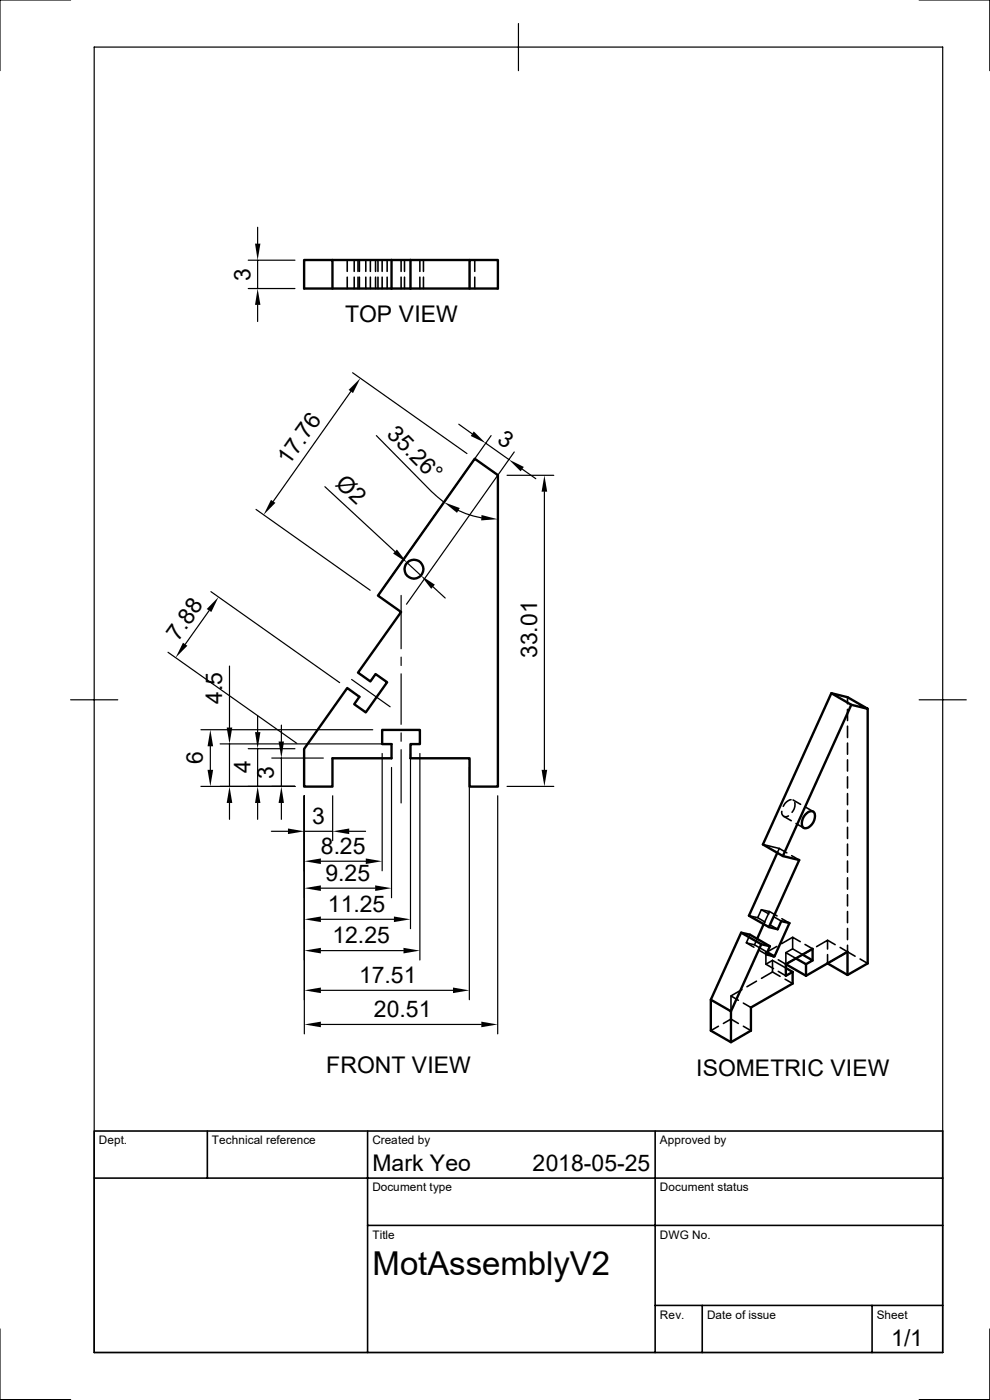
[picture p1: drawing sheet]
<svg xmlns="http://www.w3.org/2000/svg" width="210mm" height="297mm" viewBox="0 0 210 297" stroke-linecap="round" stroke-linejoin="round" font-family="sans-serif">
<g fill="none" stroke="#000" stroke-width=".51">
<path d="M70.5 55.2h29.1M83.1 55.2v6M87.1 55.2v6M70.5 61.2v-6h-6v6h18.6M83.1 61.2h4M87.1 61.2h18.5v-6h-6v6M100.7 97.3l4.9 3.5v66.1h-6v-6h-12.5v-3h2v-3h-8v3h2v3h-12.6v6h-6v-8l9.2-12.9 2.5 1.8-1.1 1.6 2.5 1.7 4.5-6.4-2.4-1.7-1.1 1.6-2.7-1.9 9.2-12.9-4.9-3.4zM176.4 147.1l4.2 2.4-14.5 32.1M180.6 149.5l3.5 .9-4.3-2.5-3.4-.8-14.6 32.1 4.3 2.4 3.4 .9-6.4 14.2M184.1 150.4v54l-4.3 2.4-4.2-2.5M170.8 172.9a1.29 1.29 0 0 1 1.9-.5 2.56 2.56 0 0 1-1.9 3.3 .98 .98 0 0 1-.7-1.4zM157.2 197.9l4.3 2.4-6.4 14.2"/>
<path d="M162 196l-1.4 3.2M164.9 180.9l-6 13.4 4.2 2.4 1.9 .4 .7-1.7 1.8 .4-3.2 7.1-1.5-.9M150.8 212.1l4.3 2.4v6.6M161.5 200.3l1.8 .4M164.3 202.9l-1.7-.4 .7-1.8-4.2-2.4-1.9-.4-6.4 14.2v6.6l4.3 2.4 4.2-2.4v-5l8.8-5v-2.5M166.7 205.4l1.4 .8M166.7 204.6l4.3 2.4M166.7 204.6v2.4l1.4-.8M168.8 203.3l2.2 1.3v2.4M170.3 202.5l2.1 1.3-1.4 .8M172.4 203.8v-2.5l-5.7 3.3M179.8 206.8v-4.9l-8.8 5.1"/>
<circle cx="87.8" cy="120.8" r="2"/>
</g>
<g fill="none" stroke="#000" stroke-width=".34">
<path d="M73.7 55.2v2.4M73.7 58.8v2.4M75.1 55.2v2.4M75.1 58.8v2.4M75.9 55.2v2.4M75.9 58.8v2.4M76.2 55.2v2.4M76.2 58.8v2.4M77.6 55.2v2.4M77.6 58.8v2.4M78.6 55.2v2.4M78.6 58.8v2.4"/>
<path d="M79.7 55.2v2.4M79.7 58.8v2.4M80.2 55.2v2.4M80.2 58.8v2.4M81.1 55.2v2.4M81.1 58.8v2.4M82.1 55.2v2.4M82.1 58.8v2.4M85.1 55.2v2.4M85.1 58.8v2.4M85.8 55.2v2.4M85.8 58.8v2.4"/>
<path d="M89.1 55.2v2.4M89.1 58.8v2.4M89.8 55.2v2.4M89.8 58.8v2.4M100.7 55.2v2.4M100.7 58.8v2.4M179.8 147.9v1.4M179.8 150.5v2.4M179.8 154.1v2.4M179.8 157.6v2.4M161.8 179.2l3.5 .8M165.9 172.1a.89 .89 0 0 0 .3 1 .89 .89 0 0 0 1.1 0"/>
<path d="M166.2 173.2l1.7 .9M167.8 169.7h-.2a2.56 2.56 0 0 0-1.4 1.4M168.2 169.7l1.6 .9M168.6 170.3a2.48 2.48 0 0 1-.6 2M168.9 174.7l1.6 .9M170.9 171.2l1.6 1M179.8 161.2v2.4M179.8 164.8v2.4M179.8 168.4v2.3M179.8 171.9v2.4M179.8 175.5v2.4M179.8 179.1v2.4"/>
<path d="M158.9 194.3l1.8 .4 .8-1.7 1.7 .4-1.2 2.6M159.1 198.3l-.8 1.7 1.8 .4 .5-1.2M160.7 194.7l1.6 .9M161.5 193l1.6 .9M163.2 193.4l1.6 .9M163.4 196.2l1.6 .9M164.1 194.5l1.6 .9M165.3 180l-.4 .9M165.3 180l1.6 .9M165.9 194.9l1.6 .9M167.9 181.5l1.6 1M168.1 198.8l-2.3 1.4"/>
<path d="M169.8 199.8l-1.7-1v2.5M175.6 199.5l1.6 .9M179.8 182.7v2.3M179.8 186.2v2.4M179.8 189.8v2.4M179.8 193.4v2.3M179.8 197v2.3M152.4 217.7l-1.6 1M153.5 217.1l1.6-.9 1.5 .9M155.1 211.3l1.5 .9M157.4 209.9l-2.3 1.4v3.2M157.7 212.8l1.6 .9"/>
<path d="M157.7 217.7l1.6 1M158.3 200l1.6 1M160.1 200.4l2.7 1.6M160.5 208.2l-2 1.1M161 201.5l1.6 1M162.5 202.1v2.5l1.6 .9M162.5 202.1l1.6 .9M163.9 206.2l1.6 .9M163.9 203.8v2.4M163.9 203.8l2.8 1.6M163.9 203.8l-1.4 .8M163.9 206.2l-2.4 1.4"/>
<path d="M164.8 200.8l-2.3 1.3M165.1 203.6l1.6 1M165.1 206.1l1.6 .9M166.5 207.7l1.6 1M166.7 202.1l1.4-.8 2.2 1.2M168.8 203.3l-2.1-1.2v2.5M169.1 203.2l-2.4 1.4M170.8 200.4l1.6 .9M172.2 201.4l-2.1 1.2M173.2 200.8l2.4-1.3v1.8M175.6 202.5v1.8M177.2 203.5l-1.6 .9"/>
<path d="M178.2 201l1.6 .9M179.8 200.5v1.4M179.8 201.9l-1.6 1M179.8 201.9l1.6 1M182.5 203.5l1.6 .9M20 239.9h180v47h-180zM44 239.9v10M78 239.9v47M139 239.9v47M20 249.9h180M78 260h122M139 276.9h61"/>
<path d="M149 276.9v10M185 276.9v10"/>
</g>
<g fill="none" stroke="#000" stroke-width=".25">
<path d="M15 0h-15v15M20 10h180v276.9h-180zM110 5v10M195 0h15v15M52.7 55.2h9.9M54.7 48.2v3.5M54.7 55.2v6M52.7 61.2h9.9M54.7 64.7v3.5M74.8 79.1l24.3 17.1M74.4 83.1l-16.4 23.3M79.8 92.4l11.7 11.9 2.7 2.3"/>
<path d="M97.3 90l2.9 2M103 94l4.9 3.5M104.2 92.4l-22.9 32.3M109.1 95.9l-22.9 32.3M110.8 99.5l2.9 2.1M54.3 108.1l24.2 17.1M68.9 103.3l14.9 13.7M86.4 119.4l2.9 2.7M97.2 108.3l1.6 .7 3.3 .9M107.6 100.8h9.9M115.5 104.3v59M35.6 138.4l27.3 19.3"/>
<path d="M44.4 129.5l-5.1 7.2M44.7 125.5l27.4 19.3M85.1 126.3v11.3M85.1 139.4v1.8M91.9 124.5l2.5 2.4M15 148.5h10M42.6 154.8h36.5M44.6 158.3v5M46.7 157.8h34.4M48.7 141.3v13M48.7 157.8v9M52.7 158.8h9.9"/>
<path d="M54.7 151.8v3.5M54.7 158.8v8M59.7 153.8v3.5M74.6 144.1l8.2 5.8M81.1 159.9v24.8M85.1 159v11.3M85.1 143v10.7M85.1 155.5v1.8M87.1 159.9v37.1M89.1 159.9v43.8M195 148.5h10M48.7 170.3v3.5"/>
<path d="M54.7 170.3v3.5M57.6 176.4h3.5M57.7 160.8h10.9M59.7 160.8v6M59.7 170.3v3.5M62.6 166.8h-20M64.6 168.8v50.5M64.6 176.4h6M70.6 168.8v9.6M74.1 176.4h3.5M83.1 162.8v27.7M99.6 162.8v49.3"/>
<path d="M105.6 168.8v50.5M107.6 166.8h9.9M68.1 182.7h9.5M68.1 188.4h11.5M68.1 195h15.5M68.1 201.7h17.5M68.1 210.1h28M68.1 217.3h34M0 281.9v15h15M210 281.9v15h-15"/>
</g>
<g fill="#000">
<path d="M54.1 51.7h1.1l-.5 3.5zM54.7 61.2l.5 3.5h-1.1zM76.5 80.2l-1.6 3.2-.9-.7zM100.5 91.5l2.5 2.5-3.1-1.5zM107.9 97.5l3.2 1.6-.7 .9zM57.5 106l.9 .7-2.5 2.5zM84.2 116.6l2.2 2.8-3-2zM94.2 106.6l3.3 1.2-.6 1zM102.2 109.3l3.4 .9-3.5 .2zM115.5 100.8l.6 3.5h-1.2zM38.8 136.4l1 .6-2.5 2.5zM46.4 126.7l-1.6 3.1-.9-.6z"/>
<path d="M89.3 122.1l2.9 1.9-.7 .9zM44.6 154.8l.6 3.5h-1.2zM48.1 154.3h1.2l-.6 3.5zM54.1 155.3h1.1l-.5 3.5zM59.1 157.3h1.1l-.5 3.5zM44 163.3h1.2l-.6 3.5zM48.7 166.8l.6 3.5h-1.2zM54.7 166.8l.5 3.5h-1.1zM59.7 166.8l.5 3.5h-1.1zM61.1 175.8l3.5 .6-3.5 .6zM70.6 176.4l3.5-.6v1.2zM114.9 163.3h1.2l-.6 3.5z"/>
<path d="M64.6 182.7l3.5-.6v1.2zM64.6 188.4l3.5-.6v1.2zM64.6 195l3.5-.6v1.2zM77.6 182.1l3.5 .6-3.5 .6zM79.6 187.8l3.5 .6-3.5 .6zM83.6 194.4l3.5 .6-3.5 .6zM64.6 201.7l3.5-.6v1.2zM64.6 210.1l3.5-.6v1.2zM64.6 217.3l3.5-.6v1.2zM85.6 201.1l3.5 .6-3.5 .6zM96.1 209.5l3.5 .6-3.5 .6zM102.1 216.7l3.5 .6-3.5 .6z"/>
</g>
<text font-size="7" x="79" y="270.5">MotAssemblyV2</text>
<g font-size="4.9">
<text x="53.1" y="59.6" transform="rotate(-90 53.1 59.6)">3</text>
<text x="73.2" y="68.2">TOP VIEW</text>
<text x="81.9" y="92.2" transform="rotate(45 81.9 92.2)">35.26°</text>
<text x="105.3" y="93.7" transform="rotate(35 105.3 93.7)">3</text>
<text x="61.3" y="98.9" transform="rotate(-55 61.3 98.9)">17.76</text>
<text x="71" y="103" transform="rotate(43 71 103)">Ø2</text>
<text x="37.8" y="136.1" transform="rotate(-55 37.8 136.1)">7.8</text>
<text x="113.9" y="139.6" transform="rotate(-90 113.9 139.6)">33.01</text>
<text x="47.1" y="149.4" transform="rotate(-90 47.1 149.4)">4.5</text>
<text x="43.1" y="162.2" transform="rotate(-90 43.1 162.2)">6</text>
<text x="53.2" y="164.1" transform="rotate(-90 53.2 164.1)">4</text>
<text x="58.1" y="165.2" transform="rotate(-90 58.1 165.2)">3</text>
<text x="66.2" y="174.8">3</text>
<text x="68.1" y="181.1">8.25</text>
<text x="69" y="186.9">9.25</text>
<text x="69.6" y="193.5">11.25</text>
<text x="70.5" y="200.1">12.25</text>
<text x="76.2" y="208.5">17.51</text>
<text x="79.3" y="215.8">20.51</text>
<text x="69.2" y="227.5">FRONT VIEW</text>
<text x="147.7" y="228.2">ISOMETRIC VIEW</text>
<text x="79" y="248.5">Mark Yeo</text>
<text x="113" y="248.5">2018-05-25</text>
<text x="189.1" y="285.6">1/1</text>
</g>
<g font-size="2.5">
<text x="21" y="242.7">Dept.</text>
<text x="45" y="242.7">Technical reference</text>
<text x="79" y="242.7">Created by</text>
<text x="140" y="242.7">Approved by</text>
<text x="79" y="252.8">Document type</text>
<text x="140" y="252.8">Document status</text>
<text x="79" y="262.8">Title</text>
<text x="140" y="262.8">DWG No.</text>
<text x="140" y="279.7">Rev.</text>
<text x="150" y="279.7">Date of issue</text>
<text x="186" y="279.7">Sheet</text>
</g>
</svg>
